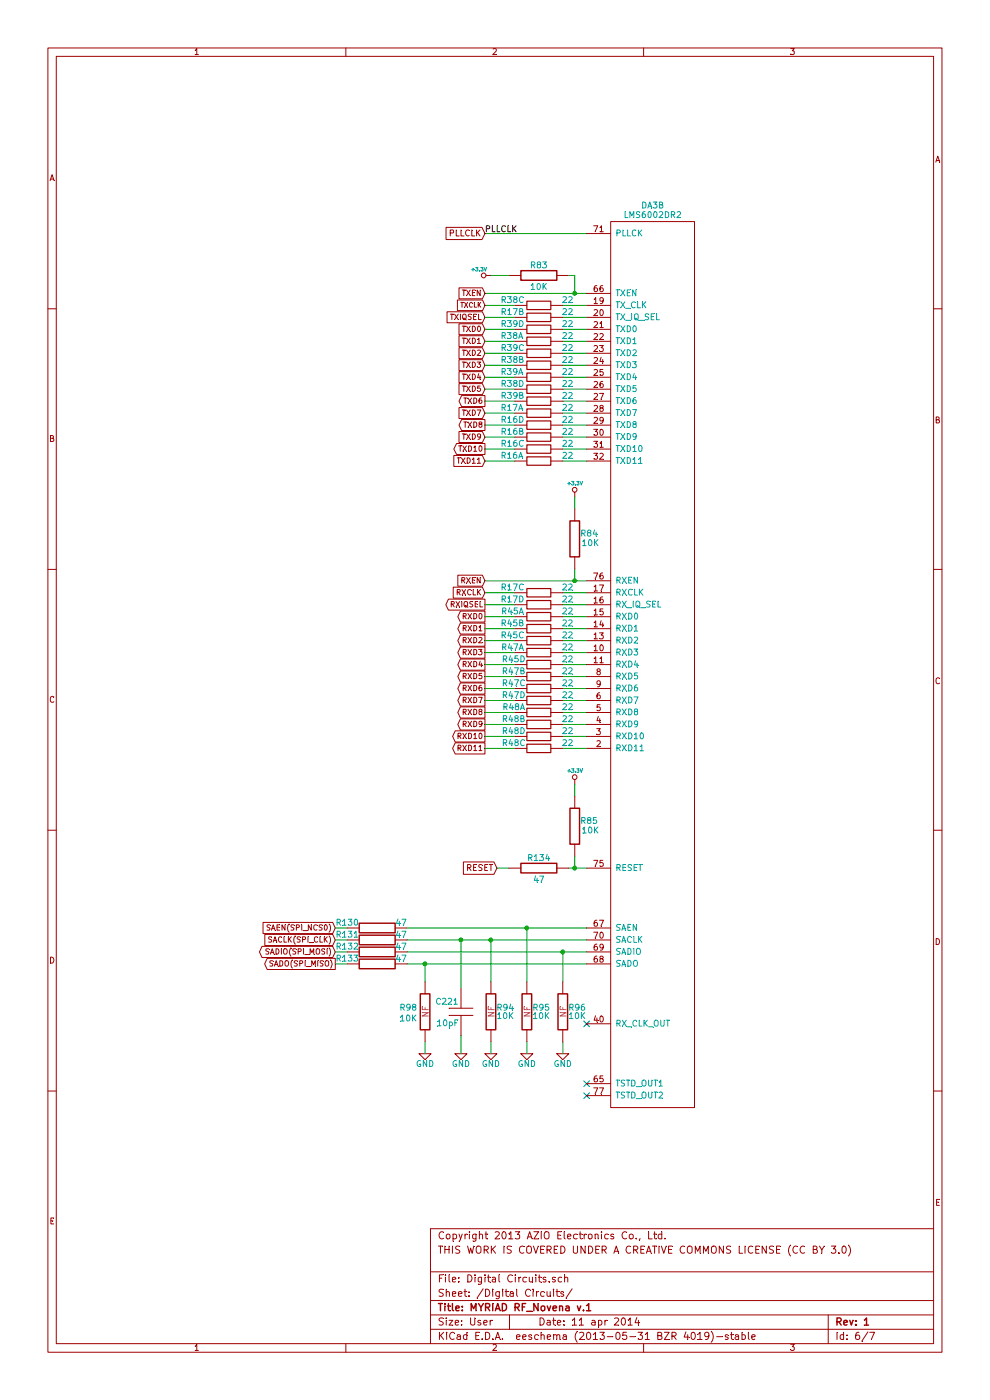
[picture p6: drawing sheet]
EESchema Schematic File Version 2
LIBS:power
LIBS:LMS7002EVB
LIBS:MYRIAD_RF-cache
EELAYER 27 0
EELAYER END
$Descr User 8266 11692
encoding utf-8
Sheet 6 7
Title "MYRIAD RF_Novena v.1"
Date "11 apr 2014"
Rev "1"
Comp ""
Comment1 "THIS WORK IS COVERED UNDER A CREATIVE COMMONS LICENSE (CC BY 3.0)"
Comment2 "Copyright 2013 AZIO Electronics Co., Ltd."
Comment3 ""
Comment4 ""
$EndDescr
Text GLabel 4050 6250 0    45   Output ~ 0
RXD11
Text GLabel 4050 6150 0    45   Output ~ 0
RXD10
Text GLabel 4050 6050 0    45   Output ~ 0
RXD9
Text GLabel 4050 5950 0    45   Output ~ 0
RXD8
Text GLabel 4050 5850 0    45   Output ~ 0
RXD7
Text GLabel 4050 5750 0    45   Output ~ 0
RXD6
Text GLabel 4050 5650 0    45   Output ~ 0
RXD5
Text GLabel 4050 5550 0    45   Output ~ 0
RXD4
Text GLabel 4050 5450 0    45   Output ~ 0
RXD3
Text GLabel 4050 5350 0    45   Output ~ 0
RXD2
Text GLabel 4050 5250 0    45   Output ~ 0
RXD1
Text GLabel 4050 5150 0    45   Output ~ 0
RXD0
Text GLabel 4050 5050 0    45   Output ~ 0
RXIQSEL
Text GLabel 4050 3850 0    45   Input ~ 0
TXD11
Text GLabel 4050 3750 0    45   Output ~ 0
TXD10
Text GLabel 4050 3650 0    45   Input ~ 0
TXD9
Text GLabel 4050 3550 0    45   Output ~ 0
TXD8
Text GLabel 4050 3450 0    45   Input ~ 0
TXD7
Text GLabel 4050 3350 0    45   Output ~ 0
TXD6
Text GLabel 4050 3250 0    45   Input ~ 0
TXD5
Text GLabel 4050 3150 0    45   Input ~ 0
TXD4
Text GLabel 4050 3050 0    45   Input ~ 0
TXD3
Text GLabel 4050 2950 0    45   Input ~ 0
TXD2
Text GLabel 4050 2850 0    45   Input ~ 0
TXD1
Text GLabel 4050 2750 0    45   Input ~ 0
TXD0
Text GLabel 4050 2650 0    45   Input ~ 0
TXIQSEL
Wire Wire Line
	4050 1950 4900 1950
Wire Wire Line
	4900 5450 4700 5450
Wire Wire Line
	4700 5650 4900 5650
Wire Wire Line
	4050 4850 4900 4850
Wire Wire Line
	4050 5650 4300 5650
Wire Wire Line
	4050 5850 4300 5850
Wire Wire Line
	4050 6050 4300 6050
Wire Wire Line
	4300 6250 4050 6250
Wire Wire Line
	4050 5350 4300 5350
Wire Wire Line
	4300 5150 4050 5150
Wire Wire Line
	4050 3750 4300 3750
Wire Wire Line
	4050 3550 4300 3550
Wire Wire Line
	4050 3350 4300 3350
Wire Wire Line
	4050 3150 4300 3150
Wire Wire Line
	4050 2950 4300 2950
Wire Wire Line
	4050 2750 4300 2750
Wire Wire Line
	4050 2450 4900 2450
Connection ~ 4100 7850
Connection ~ 3550 8050
Wire Wire Line
	3550 8050 3550 8200
Connection ~ 4700 7950
Wire Wire Line
	3400 7850 4900 7850
Wire Wire Line
	3400 8050 4900 8050
Wire Wire Line
	4750 7250 4900 7250
Wire Wire Line
	4700 5350 4900 5350
Wire Wire Line
	4700 5850 4900 5850
Wire Wire Line
	4700 6050 4900 6050
Wire Wire Line
	4700 6150 4900 6150
Wire Wire Line
	4700 4950 4900 4950
Wire Wire Line
	4700 3150 4900 3150
Wire Wire Line
	4700 3350 4900 3350
Wire Wire Line
	4700 3550 4900 3550
Wire Wire Line
	4700 3750 4900 3750
Wire Wire Line
	4700 3850 4900 3850
Wire Wire Line
	4700 2850 4900 2850
Wire Wire Line
	4700 2650 4900 2650
Connection ~ 4800 2450
Wire Wire Line
	4800 2450 4800 2300
Wire Wire Line
	4700 2550 4900 2550
Wire Wire Line
	4700 2750 4900 2750
Wire Wire Line
	4700 2950 4900 2950
Wire Wire Line
	4700 3650 4900 3650
Wire Wire Line
	4700 3450 4900 3450
Wire Wire Line
	4700 3250 4900 3250
Wire Wire Line
	4700 3050 4900 3050
Wire Wire Line
	4700 5050 4900 5050
Connection ~ 4800 4850
Wire Wire Line
	4700 5150 4900 5150
Wire Wire Line
	4700 6250 4900 6250
Wire Wire Line
	4700 5950 4900 5950
Wire Wire Line
	4700 5750 4900 5750
Wire Wire Line
	4700 5250 4900 5250
Connection ~ 4800 7250
Wire Wire Line
	3400 7950 4900 7950
Wire Wire Line
	3400 7750 4900 7750
Connection ~ 4400 7750
Connection ~ 3850 7850
Wire Wire Line
	4300 2550 4050 2550
Wire Wire Line
	4300 2650 4050 2650
Wire Wire Line
	4050 2850 4300 2850
Wire Wire Line
	4050 3050 4300 3050
Wire Wire Line
	4050 3250 4300 3250
Wire Wire Line
	4050 3450 4300 3450
Wire Wire Line
	4050 3650 4300 3650
Wire Wire Line
	4300 3850 4050 3850
Wire Wire Line
	4300 5050 4050 5050
Wire Wire Line
	4050 5250 4300 5250
Wire Wire Line
	4050 5450 4300 5450
Wire Wire Line
	4050 6150 4300 6150
Wire Wire Line
	4050 5950 4300 5950
Wire Wire Line
	4050 5750 4300 5750
Wire Wire Line
	4300 5550 4050 5550
Wire Wire Line
	4300 4950 4050 4950
Wire Wire Line
	4700 5550 4900 5550
$Comp
L GND #PWR079
U 1 1
P 4700 8800
F 0 "#PWR079" H 4700 8900 50  0001 C CNN
F 1 "GND" H 4700 8710 50  0000 C CNN
F 2 "" H 4700 8800 60  0001 C CNN
F 3 "" H 4700 8800 60  0001 C CNN
	1    4700 8800
	1    0    0    -1  
$EndComp
$Comp
L GND #PWR080
U 1 1
P 4400 8800
F 0 "#PWR080" H 4400 8900 50  0001 C CNN
F 1 "GND" H 4400 8710 50  0000 C CNN
F 2 "" H 4400 8800 60  0001 C CNN
F 3 "" H 4400 8800 60  0001 C CNN
	1    4400 8800
	1    0    0    -1  
$EndComp
$Comp
L GND #PWR081
U 1 1
P 4100 8800
F 0 "#PWR081" H 4100 8900 50  0001 C CNN
F 1 "GND" H 4100 8710 50  0000 C CNN
F 2 "" H 4100 8800 60  0001 C CNN
F 3 "" H 4100 8800 60  0001 C CNN
	1    4100 8800
	1    0    0    -1  
$EndComp
$Comp
L GND #PWR082
U 1 1
P 3850 8800
F 0 "#PWR082" H 3850 8900 50  0001 C CNN
F 1 "GND" H 3850 8710 50  0000 C CNN
F 2 "" H 3850 8800 60  0001 C CNN
F 3 "" H 3850 8800 60  0001 C CNN
	1    3850 8800
	1    0    0    -1  
$EndComp
$Comp
L GND #PWR083
U 1 1
P 3550 8800
F 0 "#PWR083" H 3550 8900 50  0001 C CNN
F 1 "GND" H 3550 8710 50  0000 C CNN
F 2 "" H 3550 8800 60  0001 C CNN
F 3 "" H 3550 8800 60  0001 C CNN
	1    3550 8800
	1    0    0    -1  
$EndComp
Text GLabel 2800 8050 0    45   Output ~ 0
SADO(SPI_MISO)
Text GLabel 2800 7950 0    45   BiDi ~ 0
SADIO(SPI_MOSI)
Text GLabel 2800 7850 0    45   Input ~ 0
SACLK(SPI_CLK)
Text GLabel 2800 7750 0    45   Input ~ 0
SAEN(SPI_NCS0)
Text GLabel 4150 7250 0    50   Input ~ 0
RESET
Text GLabel 4050 4950 0    45   Input ~ 0
RXCLK
Text GLabel 4050 4850 0    45   Input ~ 0
RXEN
Text GLabel 4050 2550 0    40   Input ~ 0
TXCLK
Text GLabel 4050 2450 0    45   Input ~ 0
TXEN
Text GLabel 4050 1950 0    50   Input ~ 0
PLLCLK
Text Label 4050 1950 0    50   ~ 0
PLLCLK
NoConn ~ 4900 9050
NoConn ~ 4900 9150
NoConn ~ 4900 8550
$Comp
L C C221
U 1 1
P 3850 8450
F 0 "C221" H 3870 8530 50  0000 L CNN
F 1 "10pF" H 3870 8350 50  0000 L CNN
F 2 "C_SM0402" H 3850 8450 60  0001 C CNN
F 3 "" H 3850 8450 60  0001 C CNN
F 4 "CAPACITOR CERAMIC 10PF 50V; C0G; 1%; 0402" H 3850 8450 60  0001 C CNN "Description"
F 5 "MC0402N100F500CT" H 3850 8450 60  0001 C CNN "Manufacturer Part Number"
F 6 "MULTICOMP" H 3850 8450 60  0001 C CNN "Manufacturer"
F 7 "Farnell" H 3850 8450 60  0001 C CNN "Vendor"
F 8 "1709776" H 3850 8450 60  0001 C CNN "Vendor Part Number"
	1    3850 8450
	-1   0    0    -1  
$EndComp
$Comp
L R R134
U 1 1
P 4500 7250
F 0 "R134" V 4420 7250 50  0000 C CNN
F 1 "47" V 4600 7250 50  0000 C CNN
F 2 "R_SM0402" H 4500 7250 60  0001 C CNN
F 3 "" H 4500 7250 60  0001 C CNN
F 4 "RESISTOR; 0402; 47R; 1%; REEL 10000;" H 4500 7250 60  0001 C CNN "Description"
F 5 "RC0402FR-0747RL" H 4500 7250 60  0001 C CNN "Manufacturer Part Number"
F 6 "YAGEO (PHYCOMP)" H 4500 7250 60  0001 C CNN "Manufacturer"
F 7 "Farnell" H 4500 7250 60  0001 C CNN "Vendor"
F 8 "1117311" H 4500 7250 60  0001 C CNN "Vendor Part Number"
	1    4500 7250
	0    1    1    0   
$EndComp
$Comp
L RA R48
U 4 1
P 4500 6150
F 0 "R48" H 4290 6190 50  0000 C CNN
F 1 "22" H 4740 6190 50  0000 C CNN
F 2 "" H 4500 6150 60  0001 C CNN
F 3 "" H 4500 6150 60  0001 C CNN
	4    4500 6150
	1    0    0    -1  
$EndComp
$Comp
L RA R48
U 3 1
P 4500 6250
F 0 "R48" H 4290 6290 50  0000 C CNN
F 1 "22" H 4740 6290 50  0000 C CNN
F 2 "" H 4500 6250 60  0001 C CNN
F 3 "" H 4500 6250 60  0001 C CNN
	3    4500 6250
	1    0    0    -1  
$EndComp
$Comp
L RA R48
U 2 1
P 4500 6050
F 0 "R48" H 4290 6090 50  0000 C CNN
F 1 "22" H 4740 6090 50  0000 C CNN
F 2 "" H 4500 6050 60  0001 C CNN
F 3 "" H 4500 6050 60  0001 C CNN
	2    4500 6050
	1    0    0    -1  
$EndComp
$Comp
L RA R48
U 1 1
P 4500 5950
F 0 "R48" H 4290 5990 50  0000 C CNN
F 1 "22" H 4740 5990 50  0000 C CNN
F 2 "R_array" H 4500 5950 60  0001 C CNN
F 3 "" H 4500 5950 60  0001 C CNN
F 4 "RESISTOR ARRAY; ARV341; 0804; 22R;" H 4500 5950 60  0001 C CNN "Description"
F 5 "YC124-JR-0722RL" H 4500 5950 60  0001 C CNN "Manufacturer Part Number"
F 6 "YAGEO (PHYCOMP)" H 4500 5950 60  0001 C CNN "Manufacturer"
F 7 "Farnell" H 4500 5950 60  0001 C CNN "Vendor"
F 8 "9235264" H 4500 5950 60  0001 C CNN "Vendor Part Number"
	1    4500 5950
	1    0    0    -1  
$EndComp
$Comp
L RA R47
U 4 1
P 4500 5850
F 0 "R47" H 4290 5890 50  0000 C CNN
F 1 "22" H 4740 5890 50  0000 C CNN
F 2 "" H 4500 5850 60  0001 C CNN
F 3 "" H 4500 5850 60  0001 C CNN
	4    4500 5850
	1    0    0    -1  
$EndComp
$Comp
L RA R47
U 3 1
P 4500 5750
F 0 "R47" H 4290 5790 50  0000 C CNN
F 1 "22" H 4740 5790 50  0000 C CNN
F 2 "" H 4500 5750 60  0001 C CNN
F 3 "" H 4500 5750 60  0001 C CNN
	3    4500 5750
	1    0    0    -1  
$EndComp
$Comp
L RA R47
U 2 1
P 4500 5650
F 0 "R47" H 4290 5690 50  0000 C CNN
F 1 "22" H 4740 5690 50  0000 C CNN
F 2 "" H 4500 5650 60  0001 C CNN
F 3 "" H 4500 5650 60  0001 C CNN
	2    4500 5650
	1    0    0    -1  
$EndComp
$Comp
L RA R47
U 1 1
P 4500 5450
F 0 "R47" H 4280 5490 50  0000 C CNN
F 1 "22" H 4740 5490 50  0000 C CNN
F 2 "R_array" H 4500 5450 60  0001 C CNN
F 3 "" H 4500 5450 60  0001 C CNN
F 4 "RESISTOR ARRAY; ARV341; 0804; 22R;" H 4500 5450 60  0001 C CNN "Description"
F 5 "YC124-JR-0722RL" H 4500 5450 60  0001 C CNN "Manufacturer Part Number"
F 6 "YAGEO (PHYCOMP)" H 4500 5450 60  0001 C CNN "Manufacturer"
F 7 "Farnell" H 4500 5450 60  0001 C CNN "Vendor"
F 8 "9235264" H 4500 5450 60  0001 C CNN "Vendor Part Number"
	1    4500 5450
	1    0    0    -1  
$EndComp
$Comp
L RA R45
U 4 1
P 4500 5550
F 0 "R45" H 4290 5590 50  0000 C CNN
F 1 "22" H 4740 5590 50  0000 C CNN
F 2 "" H 4500 5550 60  0001 C CNN
F 3 "" H 4500 5550 60  0001 C CNN
	4    4500 5550
	1    0    0    -1  
$EndComp
$Comp
L RA R45
U 3 1
P 4500 5350
F 0 "R45" H 4280 5390 50  0000 C CNN
F 1 "22" H 4740 5390 50  0000 C CNN
F 2 "" H 4500 5350 60  0001 C CNN
F 3 "" H 4500 5350 60  0001 C CNN
	3    4500 5350
	1    0    0    -1  
$EndComp
$Comp
L RA R45
U 2 1
P 4500 5250
F 0 "R45" H 4280 5290 50  0000 C CNN
F 1 "22" H 4740 5290 50  0000 C CNN
F 2 "" H 4500 5250 60  0001 C CNN
F 3 "" H 4500 5250 60  0001 C CNN
	2    4500 5250
	1    0    0    -1  
$EndComp
$Comp
L RA R45
U 1 1
P 4500 5150
F 0 "R45" H 4280 5190 50  0000 C CNN
F 1 "22" H 4740 5190 50  0000 C CNN
F 2 "R_array" H 4500 5150 60  0001 C CNN
F 3 "" H 4500 5150 60  0001 C CNN
F 4 "RESISTOR ARRAY; ARV341; 0804; 22R;" H 4500 5150 60  0001 C CNN "Description"
F 5 "YC124-JR-0722RL" H 4500 5150 60  0001 C CNN "Manufacturer Part Number"
F 6 "YAGEO (PHYCOMP)" H 4500 5150 60  0001 C CNN "Manufacturer"
F 7 "Farnell" H 4500 5150 60  0001 C CNN "Vendor"
F 8 "9235264" H 4500 5150 60  0001 C CNN "Vendor Part Number"
	1    4500 5150
	1    0    0    -1  
$EndComp
$Comp
L RA R16
U 4 1
P 4500 3550
F 0 "R16" H 4280 3590 50  0000 C CNN
F 1 "22" H 4740 3590 50  0000 C CNN
F 2 "" H 4500 3550 60  0001 C CNN
F 3 "" H 4500 3550 60  0001 C CNN
	4    4500 3550
	1    0    0    -1  
$EndComp
$Comp
L RA R16
U 1 1
P 4500 3850
F 0 "R16" H 4275 3890 50  0000 C CNN
F 1 "22" H 4740 3890 50  0000 C CNN
F 2 "R_array" H 4500 3850 60  0001 C CNN
F 3 "" H 4500 3850 60  0001 C CNN
F 4 "RESISTOR ARRAY; ARV341; 0804; 22R;" H 4500 3850 60  0001 C CNN "Description"
F 5 "YC124-JR-0722RL" H 4500 3850 60  0001 C CNN "Manufacturer Part Number"
F 6 "YAGEO (PHYCOMP)" H 4500 3850 60  0001 C CNN "Manufacturer"
F 7 "Farnell" H 4500 3850 60  0001 C CNN "Vendor"
F 8 "9235264" H 4500 3850 60  0001 C CNN "Vendor Part Number"
	1    4500 3850
	1    0    0    -1  
$EndComp
$Comp
L RA R16
U 2 1
P 4500 3650
F 0 "R16" H 4280 3690 50  0000 C CNN
F 1 "22" H 4740 3690 50  0000 C CNN
F 2 "" H 4500 3650 60  0001 C CNN
F 3 "" H 4500 3650 60  0001 C CNN
	2    4500 3650
	1    0    0    -1  
$EndComp
$Comp
L RA R16
U 3 1
P 4500 3750
F 0 "R16" H 4280 3790 50  0000 C CNN
F 1 "22" H 4740 3790 50  0000 C CNN
F 2 "" H 4500 3750 60  0001 C CNN
F 3 "" H 4500 3750 60  0001 C CNN
	3    4500 3750
	1    0    0    -1  
$EndComp
$Comp
L RA R39
U 4 1
P 4500 2750
F 0 "R39" H 4280 2790 50  0000 C CNN
F 1 "22" H 4740 2790 50  0000 C CNN
F 2 "" H 4500 2750 60  0001 C CNN
F 3 "" H 4500 2750 60  0001 C CNN
	4    4500 2750
	1    0    0    -1  
$EndComp
$Comp
L RA R39
U 3 1
P 4500 2950
F 0 "R39" H 4280 2990 50  0000 C CNN
F 1 "22" H 4740 2990 50  0000 C CNN
F 2 "" H 4500 2950 60  0001 C CNN
F 3 "" H 4500 2950 60  0001 C CNN
	3    4500 2950
	1    0    0    -1  
$EndComp
$Comp
L RA R39
U 2 1
P 4500 3350
F 0 "R39" H 4280 3390 50  0000 C CNN
F 1 "22" H 4740 3390 50  0000 C CNN
F 2 "" H 4500 3350 60  0001 C CNN
F 3 "" H 4500 3350 60  0001 C CNN
	2    4500 3350
	1    0    0    -1  
$EndComp
$Comp
L RA R39
U 1 1
P 4500 3150
F 0 "R39" H 4275 3190 50  0000 C CNN
F 1 "22" H 4740 3190 50  0000 C CNN
F 2 "R_array" H 4500 3150 60  0001 C CNN
F 3 "" H 4500 3150 60  0001 C CNN
F 4 "RESISTOR ARRAY; ARV341; 0804; 22R;" H 4500 3150 60  0001 C CNN "Description"
F 5 "YC124-JR-0722RL" H 4500 3150 60  0001 C CNN "Manufacturer Part Number"
F 6 "YAGEO (PHYCOMP)" H 4500 3150 60  0001 C CNN "Manufacturer"
F 7 "Farnell" H 4500 3150 60  0001 C CNN "Vendor"
F 8 "9235264" H 4500 3150 60  0001 C CNN "Vendor Part Number"
	1    4500 3150
	1    0    0    -1  
$EndComp
$Comp
L RA R17
U 4 1
P 4500 5050
F 0 "R17" H 4280 5090 50  0000 C CNN
F 1 "22" H 4740 5090 50  0000 C CNN
F 2 "" H 4500 5050 60  0001 C CNN
F 3 "" H 4500 5050 60  0001 C CNN
	4    4500 5050
	1    0    0    -1  
$EndComp
$Comp
L RA R17
U 3 1
P 4500 4950
F 0 "R17" H 4280 4990 50  0000 C CNN
F 1 "22" H 4740 4990 50  0000 C CNN
F 2 "" H 4500 4950 60  0001 C CNN
F 3 "" H 4500 4950 60  0001 C CNN
	3    4500 4950
	1    0    0    -1  
$EndComp
$Comp
L RA R17
U 2 1
P 4500 2650
F 0 "R17" H 4280 2690 50  0000 C CNN
F 1 "22" H 4740 2690 50  0000 C CNN
F 2 "" H 4500 2650 60  0001 C CNN
F 3 "" H 4500 2650 60  0001 C CNN
	2    4500 2650
	1    0    0    -1  
$EndComp
$Comp
L RA R17
U 1 1
P 4500 3450
F 0 "R17" H 4275 3490 50  0000 C CNN
F 1 "22" H 4740 3490 50  0000 C CNN
F 2 "R_array" H 4500 3450 60  0001 C CNN
F 3 "" H 4500 3450 60  0001 C CNN
F 4 "RESISTOR ARRAY; ARV341; 0804; 22R;" H 4500 3450 60  0001 C CNN "Description"
F 5 "YC124-JR-0722RL" H 4500 3450 60  0001 C CNN "Manufacturer Part Number"
F 6 "YAGEO (PHYCOMP)" H 4500 3450 60  0001 C CNN "Manufacturer"
F 7 "Farnell" H 4500 3450 60  0001 C CNN "Vendor"
F 8 "9235264" H 4500 3450 60  0001 C CNN "Vendor Part Number"
	1    4500 3450
	1    0    0    -1  
$EndComp
$Comp
L RA R38
U 4 1
P 4500 3250
F 0 "R38" H 4280 3290 50  0000 C CNN
F 1 "22" H 4740 3290 50  0000 C CNN
F 2 "" H 4500 3250 60  0001 C CNN
F 3 "" H 4500 3250 60  0001 C CNN
	4    4500 3250
	1    0    0    -1  
$EndComp
$Comp
L RA R38
U 3 1
P 4500 2550
F 0 "R38" H 4280 2590 50  0000 C CNN
F 1 "22" H 4740 2590 50  0000 C CNN
F 2 "" H 4500 2550 60  0001 C CNN
F 3 "" H 4500 2550 60  0001 C CNN
	3    4500 2550
	1    0    0    -1  
$EndComp
$Comp
L RA R38
U 2 1
P 4500 3050
F 0 "R38" H 4280 3090 50  0000 C CNN
F 1 "22" H 4740 3090 50  0000 C CNN
F 2 "" H 4500 3050 60  0001 C CNN
F 3 "" H 4500 3050 60  0001 C CNN
	2    4500 3050
	1    0    0    -1  
$EndComp
$Comp
L RA R38
U 1 1
P 4500 2850
F 0 "R38" H 4275 2890 50  0000 C CNN
F 1 "22" H 4740 2890 50  0000 C CNN
F 2 "R_array" H 4500 2850 60  0001 C CNN
F 3 "" H 4500 2850 60  0001 C CNN
F 4 "RESISTOR ARRAY; ARV341; 0804; 22R;" H 4500 2850 60  0001 C CNN "Description"
F 5 "YC124-JR-0722RL" H 4500 2850 60  0001 C CNN "Manufacturer Part Number"
F 6 "YAGEO (PHYCOMP)" H 4500 2850 60  0001 C CNN "Manufacturer"
F 7 "Farnell" H 4500 2850 60  0001 C CNN "Vendor"
F 8 "9235264" H 4500 2850 60  0001 C CNN "Vendor Part Number"
	1    4500 2850
	1    0    0    -1  
$EndComp
$Comp
L R R83
U 1 1
P 4500 2300
F 0 "R83" V 4420 2300 50  0000 C CNN
F 1 "10K" V 4600 2300 50  0000 C CNN
F 2 "R_SM0402" H 4500 2300 60  0001 C CNN
F 3 "" H 4500 2300 60  0001 C CNN
F 4 "RESISTOR; THICK FILM; 10KOHM; 62.5mW; 1%;" H 4500 2300 60  0001 C CNN "Description"
F 5 "RC0402FR-1310KL" H 4500 2300 60  0001 C CNN "Manufacturer Part Number"
F 6 "YAGEO" H 4500 2300 60  0001 C CNN "Manufacturer"
F 7 "Farnell" H 4500 2300 60  0001 C CNN "Vendor"
F 8 "1799235" H 4500 2300 60  0001 C CNN "Vendor Part Number"
	1    4500 2300
	0    1    1    0   
$EndComp
$Comp
L LMS6002DR2 DA3
U 2 1
P 5450 3750
F 0 "DA3" H 5450 5780 50  0000 C CNN
F 1 "LMS6002DR2" H 5450 5700 50  0000 C CNN
F 2 "LMS6002" H 5450 3750 60  0001 C CNN
F 3 "" H 5450 3750 60  0001 C CNN
F 4 "LMS6002 Tranceiver; DQFN-120;" H 5450 3750 60  0001 C CNN "Description"
F 5 "LMS6002DR2" H 5450 3750 60  0001 C CNN "Manufacturer Part Number"
F 6 "Lime Microsystems" H 5450 3750 60  0001 C CNN "Manufacturer"
F 7 "Lime Microsystems" H 5450 3750 60  0001 C CNN "Vendor"
F 8 "LMS6002DR2" H 5450 3750 60  0001 C CNN "Vendor Part Number"
	2    5450 3750
	1    0    0    -1  
$EndComp
Wire Wire Line
	4800 2300 4750 2300
Wire Wire Line
	4800 4750 4800 4850
Wire Wire Line
	4800 7150 4800 7250
Wire Wire Line
	4250 7250 4150 7250
Wire Wire Line
	2800 7750 2900 7750
Wire Wire Line
	2800 7850 2900 7850
Wire Wire Line
	2900 7950 2800 7950
Wire Wire Line
	2900 8050 2800 8050
Wire Wire Line
	4100 8200 4100 7850
Wire Wire Line
	4700 7950 4700 8200
Wire Wire Line
	4400 8200 4400 7750
Wire Wire Line
	3550 8700 3550 8800
Wire Wire Line
	3850 8650 3850 8800
Wire Wire Line
	4100 8700 4100 8800
Wire Wire Line
	4400 8700 4400 8800
Wire Wire Line
	4700 8700 4700 8800
Wire Wire Line
	3850 8250 3850 7850
$Comp
L +3.3V #PWR084
U 1 1
P 4800 6550
F 0 "#PWR084" H 4800 6690 20  0001 C CNN
F 1 "+3.3V" H 4800 6660 30  0000 C CNN
F 2 "" H 4800 6550 60  0001 C CNN
F 3 "" H 4800 6550 60  0001 C CNN
	1    4800 6550
	1    0    0    -1  
$EndComp
Wire Wire Line
	4800 6550 4800 6650
$Comp
L +3.3V #PWR085
U 1 1
P 4100 2300
F 0 "#PWR085" H 4100 2440 20  0001 C CNN
F 1 "+3.3V" V 4150 2400 30  0000 C CNN
F 2 "" H 4100 2300 60  0001 C CNN
F 3 "" H 4100 2300 60  0001 C CNN
	1    4100 2300
	0    -1   -1   0   
$EndComp
$Comp
L +3.3V #PWR086
U 1 1
P 4800 4150
F 0 "#PWR086" H 4800 4290 20  0001 C CNN
F 1 "+3.3V" H 4800 4260 30  0000 C CNN
F 2 "" H 4800 4150 60  0001 C CNN
F 3 "" H 4800 4150 60  0001 C CNN
	1    4800 4150
	1    0    0    -1  
$EndComp
Wire Wire Line
	4800 4150 4800 4250
Wire Wire Line
	4100 2300 4250 2300
$Comp
L R R133
U 1 1
P 3150 8050
F 0 "R133" V 3110 7800 50  0000 C CNN
F 1 "47" V 3110 8250 50  0000 C CNN
F 2 "R_SM0402" H 3150 8050 60  0001 C CNN
F 3 "" H 3150 8050 60  0001 C CNN
F 4 "RESISTOR; 0402; 47R; 1%; REEL 10000;" H 3150 8050 60  0001 C CNN "Description"
F 5 "RC0402FR-0747RL" H 3150 8050 60  0001 C CNN "Manufacturer Part Number"
F 6 "YAGEO (PHYCOMP)" H 3150 8050 60  0001 C CNN "Manufacturer"
F 7 "Farnell" H 3150 8050 60  0001 C CNN "Vendor"
F 8 "1117311" H 3150 8050 60  0001 C CNN "Vendor Part Number"
	1    3150 8050
	0    1    1    0   
$EndComp
$Comp
L R R132
U 1 1
P 3150 7950
F 0 "R132" V 3110 7700 50  0000 C CNN
F 1 "47" V 3110 8150 50  0000 C CNN
F 2 "R_SM0402" H 3150 7950 60  0001 C CNN
F 3 "" H 3150 7950 60  0001 C CNN
F 4 "RESISTOR; 0402; 47R; 1%; REEL 10000;" H 3150 7950 60  0001 C CNN "Description"
F 5 "RC0402FR-0747RL" H 3150 7950 60  0001 C CNN "Manufacturer Part Number"
F 6 "YAGEO (PHYCOMP)" H 3150 7950 60  0001 C CNN "Manufacturer"
F 7 "Farnell" H 3150 7950 60  0001 C CNN "Vendor"
F 8 "1117311" H 3150 7950 60  0001 C CNN "Vendor Part Number"
	1    3150 7950
	0    1    1    0   
$EndComp
$Comp
L R R131
U 1 1
P 3150 7850
F 0 "R131" V 3110 7600 50  0000 C CNN
F 1 "47" V 3110 8050 50  0000 C CNN
F 2 "R_SM0402" H 3150 7850 60  0001 C CNN
F 3 "" H 3150 7850 60  0001 C CNN
F 4 "RESISTOR; 0402; 47R; 1%; REEL 10000;" H 3150 7850 60  0001 C CNN "Description"
F 5 "RC0402FR-0747RL" H 3150 7850 60  0001 C CNN "Manufacturer Part Number"
F 6 "YAGEO (PHYCOMP)" H 3150 7850 60  0001 C CNN "Manufacturer"
F 7 "Farnell" H 3150 7850 60  0001 C CNN "Vendor"
F 8 "1117311" H 3150 7850 60  0001 C CNN "Vendor Part Number"
	1    3150 7850
	0    1    1    0   
$EndComp
$Comp
L R R130
U 1 1
P 3150 7750
F 0 "R130" V 3110 7500 50  0000 C CNN
F 1 "47" V 3110 7950 50  0000 C CNN
F 2 "R_SM0402" H 3150 7750 60  0001 C CNN
F 3 "" H 3150 7750 60  0001 C CNN
F 4 "RESISTOR; 0402; 47R; 1%; REEL 10000;" H 3150 7750 60  0001 C CNN "Description"
F 5 "RC0402FR-0747RL" H 3150 7750 60  0001 C CNN "Manufacturer Part Number"
F 6 "YAGEO (PHYCOMP)" H 3150 7750 60  0001 C CNN "Manufacturer"
F 7 "Farnell" H 3150 7750 60  0001 C CNN "Vendor"
F 8 "1117311" H 3150 7750 60  0001 C CNN "Vendor Part Number"
	1    3150 7750
	0    1    1    0   
$EndComp
$Comp
L R R98
U 1 1
P 3550 8450
F 0 "R98" H 3410 8480 50  0000 C CNN
F 1 "10K" H 3410 8390 50  0000 C CNN
F 2 "R_SM0402" H 3550 8450 60  0001 C CNN
F 3 "" H 3550 8450 60  0001 C CNN
F 4 "RESISTOR; THICK FILM; 10KOHM; 62.5mW; 1%;" H 3550 8450 60  0001 C CNN "Description"
F 5 "RC0402FR-1310KL" H 3550 8450 60  0001 C CNN "Manufacturer Part Number"
F 6 "YAGEO" H 3550 8450 60  0001 C CNN "Manufacturer"
F 7 "Farnell" H 3550 8450 60  0001 C CNN "Vendor"
F 8 "1799235" H 3550 8450 60  0001 C CNN "Vendor Part Number"
F 9 "NF" V 3560 8450 50  0000 C CNN "Install"
F 10 "NOFIT" H 3550 8450 60  0001 C CNN "Assemble"
	1    3550 8450
	1    0    0    -1  
$EndComp
$Comp
L R R85
U 1 1
P 4800 6900
F 0 "R85" H 4920 6940 50  0000 C CNN
F 1 "10K" H 4930 6860 50  0000 C CNN
F 2 "R_SM0402" H 4800 6900 60  0001 C CNN
F 3 "" H 4800 6900 60  0001 C CNN
F 4 "RESISTOR; THICK FILM; 10KOHM; 62.5mW; 1%;" H 4800 6900 60  0001 C CNN "Description"
F 5 "RC0402FR-1310KL" H 4800 6900 60  0001 C CNN "Manufacturer Part Number"
F 6 "YAGEO" H 4800 6900 60  0001 C CNN "Manufacturer"
F 7 "Farnell" H 4800 6900 60  0001 C CNN "Vendor"
F 8 "1799235" H 4800 6900 60  0001 C CNN "Vendor Part Number"
	1    4800 6900
	1    0    0    -1  
$EndComp
$Comp
L R R84
U 1 1
P 4800 4500
F 0 "R84" H 4920 4540 50  0000 C CNN
F 1 "10K" H 4930 4460 50  0000 C CNN
F 2 "R_SM0402" H 4800 4500 60  0001 C CNN
F 3 "" H 4800 4500 60  0001 C CNN
F 4 "RESISTOR; THICK FILM; 10KOHM; 62.5mW; 1%;" H 4800 4500 60  0001 C CNN "Description"
F 5 "RC0402FR-1310KL" H 4800 4500 60  0001 C CNN "Manufacturer Part Number"
F 6 "YAGEO" H 4800 4500 60  0001 C CNN "Manufacturer"
F 7 "Farnell" H 4800 4500 60  0001 C CNN "Vendor"
F 8 "1799235" H 4800 4500 60  0001 C CNN "Vendor Part Number"
	1    4800 4500
	1    0    0    -1  
$EndComp
$Comp
L R R94
U 1 1
P 4100 8450
F 0 "R94" H 4220 8480 50  0000 C CNN
F 1 "10K" H 4220 8410 50  0000 C CNN
F 2 "R_SM0402" H 4100 8450 60  0001 C CNN
F 3 "" H 4100 8450 60  0001 C CNN
F 4 "RESISTOR; THICK FILM; 10KOHM; 62.5mW; 1%;" H 4100 8450 60  0001 C CNN "Description"
F 5 "RC0402FR-1310KL" H 4100 8450 60  0001 C CNN "Manufacturer Part Number"
F 6 "YAGEO" H 4100 8450 60  0001 C CNN "Manufacturer"
F 7 "Farnell" H 4100 8450 60  0001 C CNN "Vendor"
F 8 "1799235" H 4100 8450 60  0001 C CNN "Vendor Part Number"
F 9 "NF" V 4110 8450 50  0000 C CNN "Install"
F 10 "NOFIT" H 4100 8450 60  0001 C CNN "Assemble"
	1    4100 8450
	1    0    0    -1  
$EndComp
$Comp
L R R95
U 1 1
P 4400 8450
F 0 "R95" H 4520 8480 50  0000 C CNN
F 1 "10K" H 4520 8410 50  0000 C CNN
F 2 "R_SM0402" H 4400 8450 60  0001 C CNN
F 3 "" H 4400 8450 60  0001 C CNN
F 4 "RESISTOR; THICK FILM; 10KOHM; 62.5mW; 1%;" H 4400 8450 60  0001 C CNN "Description"
F 5 "RC0402FR-1310KL" H 4400 8450 60  0001 C CNN "Manufacturer Part Number"
F 6 "YAGEO" H 4400 8450 60  0001 C CNN "Manufacturer"
F 7 "Farnell" H 4400 8450 60  0001 C CNN "Vendor"
F 8 "1799235" H 4400 8450 60  0001 C CNN "Vendor Part Number"
F 9 "NF" V 4410 8450 50  0000 C CNN "Install"
F 10 "NOFIT" H 4400 8450 60  0001 C CNN "Assemble"
	1    4400 8450
	1    0    0    -1  
$EndComp
$Comp
L R R96
U 1 1
P 4700 8450
F 0 "R96" H 4820 8480 50  0000 C CNN
F 1 "10K" H 4820 8410 50  0000 C CNN
F 2 "R_SM0402" H 4700 8450 60  0001 C CNN
F 3 "" H 4700 8450 60  0001 C CNN
F 4 "RESISTOR; THICK FILM; 10KOHM; 62.5mW; 1%;" H 4700 8450 60  0001 C CNN "Description"
F 5 "RC0402FR-1310KL" H 4700 8450 60  0001 C CNN "Manufacturer Part Number"
F 6 "YAGEO" H 4700 8450 60  0001 C CNN "Manufacturer"
F 7 "Farnell" H 4700 8450 60  0001 C CNN "Vendor"
F 8 "1799235" H 4700 8450 60  0001 C CNN "Vendor Part Number"
F 9 "NF" V 4710 8450 50  0000 C CNN "Install"
F 10 "NOFIT" H 4700 8450 60  0001 C CNN "Assemble"
	1    4700 8450
	1    0    0    -1  
$EndComp
$EndSCHEMATC
